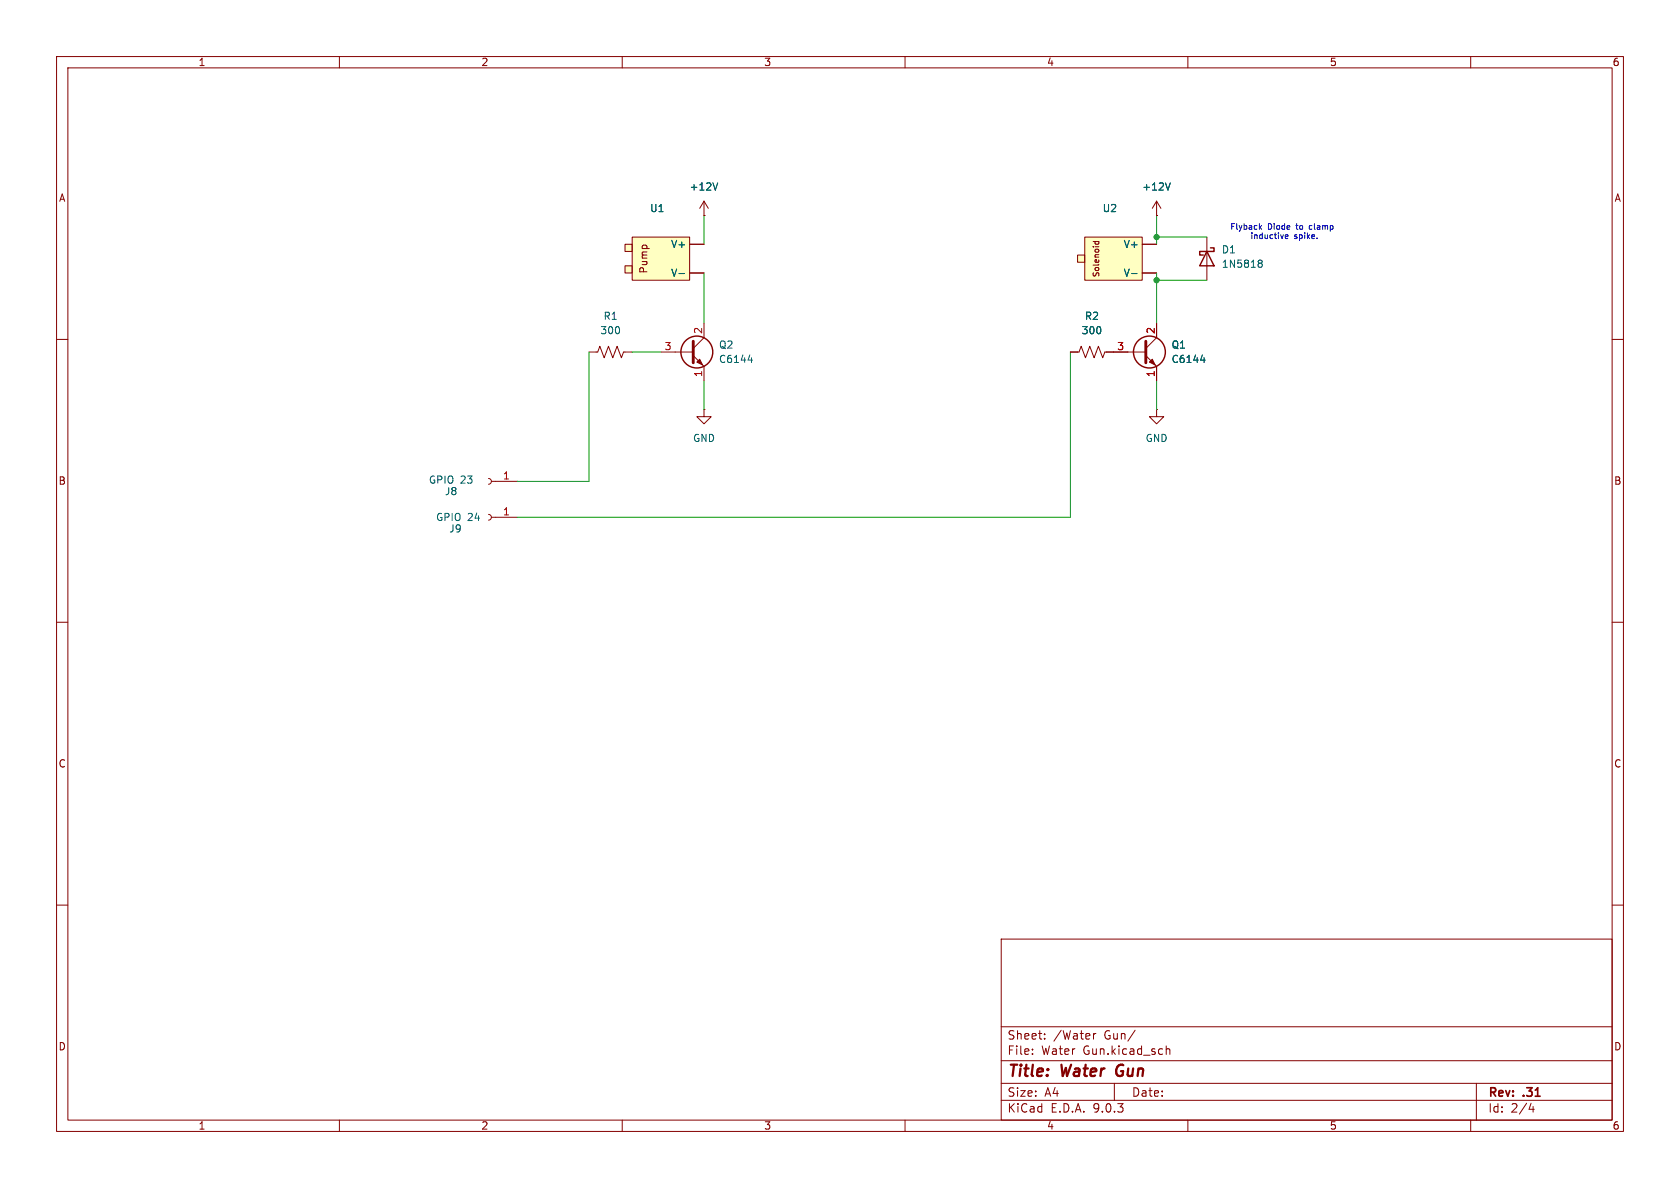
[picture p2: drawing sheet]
<svg xmlns="http://www.w3.org/2000/svg" width="297mm" height="210mm" viewBox="0 0 297 210" stroke-linecap="round" stroke-linejoin="round" font-family="sans-serif">
<g fill="none" stroke="#840000" stroke-width=".18">
<path d="M10 10h277v190h-277zM12 12h273v186h-273zM60 10v2M110 10v2M160 10v2M210 10v2M260 10v2M124.5 57.2v2.5l-1.9 1.9M204.5 57.2v2.5l-1.9 1.9M213.4 41.9v7.6M10 60h2M116.8 62.2h5.8"/>
<path d="M122.6 62.9l1.9 1.9v2.5M189.2 62.2h1.6l.3-1 .8 2 .8-2 .7 2 .8-2 .7 2 .4-1h7.3M202.6 62.9l1.9 1.9v2.5M204.5 72.4v1.3h1.2l-1.2 1.2-1.3-1.2h1.3M204.5 72.4h.1M285 60h2M10 110h2M285 110h2M10 160h2M177 166h108v32h-108zM285 160h2M60 198v2"/>
<path d="M110 198v2M160 198v2M177 194.5h108M177 191.5h108M177 187.5h108M177 181.5h108M182.5 186.3v.1M182.5 185.5v.1M184.7 183.6v.1M184.7 182.8v.1M193.3 182.7v1M193.7 182.7l-.2 .1-.2 .2"/>
<path d="M197 191.5v3M200.7 182.1l-1.3 2M206.2 184.9v1.5M206.2 185.5l.2-.1 .3 .1 .1 .9M210 198v2M260 198v2M261 191.5v6.5M270.7 195l-.4 1.1h.9M271 195.6v1"/>
</g>
<path d="M197.6 188.5a1.27 1.27 0 0 0 0 1.6" fill="none" stroke="#840000" stroke-width=".4"/>
<g fill="none" stroke="#840000" stroke-width=".25">
<path d="M213.4 44.5l1.2 2.5h-2.5zM214 43.8h.6v.7h-2.5v.6h.6"/>
<circle cx="123.2" cy="62.2" r="2.82"/>
<circle cx="203.2" cy="62.2" r="2.82"/>
</g>
<path d="M222.5 46.5h.2M222.5 46h.4l.2 .1v.2l-.2 .2M222.7 46.5h.2M222.7 46.5l-.2 .1M222.9 46.5l.2 .3v.3l-.2 .2-.4-.1M132.3 63.7h.7M132.9 63.2v.9M212.3 63.7h.7M212.9 63.2v.9" fill="none" stroke="#006464" stroke-width=".18"/>
<path d="M122.6 60.3v3.8M202.6 60.3v3.8" fill="none" stroke="#840000" stroke-width=".51"/>
<g fill="#840000" stroke="#840000" stroke-width=".18">
<path d="M203.2 64l.5-.5 .5 1z"/>
<path d="M123.2 64l.5-.5 .5 1z"/>
</g>
<g fill="#ffffc2">
<path d="M111.8 41.9h10.1v7.6h-10.1z"/>
<path d="M110.5 43.2h1.3v1.3h-1.3z"/>
<path d="M110.5 47h1.3v1.3h-1.3z"/>
</g>
<path d="M124.5 38.1h.1M124.5 35.6l-.8 1.2M124.5 35.6l.7 1.2M124.5 35.6v2.5M110.5 43.2h1.3v1.3h-1.3zM110.5 47h1.3v1.3h-1.3zM111.8 41.9h10.1v7.6h-10.1zM121.9 43.2h2.6M121.9 48.3h2.6M124.5 72.4v1.3h1.2l-1.2 1.2-1.3-1.2h1.3M124.5 72.4h.1" fill="none" stroke="#840000" stroke-width=".18"/>
<path d="M126.9 32.3l-.4 1.3M120 48.4h1" fill="none" stroke="#006464" stroke-width=".18"/>
<g fill="#ffffc2">
<path d="M191.8 41.9h10.1v7.6h-10.1z"/>
<path d="M190.5 45.1h1.3v1.3h-1.3z"/>
</g>
<g fill="none" stroke="#840000" stroke-width=".18">
<path d="M124.5 38.1h.1M204.5 38.1h.1M204.5 35.6l-.8 1.2M204.5 35.6l.7 1.2M204.5 35.6v2.5M121.9 43.2h2.6M121.9 48.3h2.6M190.5 45.1h1.3v1.3h-1.3zM191.8 41.9h10.1v7.6h-10.1zM193.2 42.7h1.1M193.6 42.7v.3l.2 .2 .4-.1v-.4M201.9 43.2h2.6"/>
<path d="M201.9 48.3h2.6M204.5 57.2v2.5M104.1 62.2h1.6l.3-1 .8 2 .8-2 .7 2 .8-2 .8 2 .3-1h1.6M189.2 62.2h1.3M195.6 62.2h3.8M204.5 64.8v2.5M86.4 90.9l.3 .2 .2 .3-.2 .4-.3 .1M86.4 84.6l.3 .1 .2 .4-.2 .3-.3 .2M86.9 91.4h4.5M86.9 85.1h4.5"/>
</g>
<path d="M126.9 32.3l-.4 1.3M206.9 32.3l-.4 1.3M120 48.4h1M200.1 48.4h.9M212.3 63.7h.7M212.9 63.2v.9" fill="none" stroke="#006464" stroke-width=".18"/>
<path d="M124.5 38.1v5.1M204.5 38.1v5.1M124.5 48.3v8.9M204.5 41.9h8.9M204.5 49.5h8.9M204.5 48.3v8.9M104.1 62.2v22.9h-12.7M111.8 62.2h5M124.5 67.3v5.1M189.2 62.2v29.2h-97.8M204.5 67.3v5.1" fill="none" stroke="#009600" stroke-width=".18"/>
<path d="M223 39.9l-.4 .4M231.5 40v.4M222.7 40.2l.3 .3M227.2 41.8l.5-.1v-.2h-.3l-.2 .1 .1 .5h.4M232.8 42.1v.1" fill="none" stroke="#0000c2" stroke-width=".18"/>
<g fill="#009600" stroke="#009600" stroke-width=".18">
<circle cx="204.5" cy="49.5" r=".46"/>
<circle cx="204.5" cy="41.9" r=".46"/>
</g>
<g font-size="2.8" fill="#840000">
<text x="178" y="190.9">Title:</text>
<text x="187.7" y="190.9">Water</text>
<text x="198.2" y="190.9">Gun</text>
</g>
<g font-size="2.1" fill="#840000">
<text x="178" y="184">Sheet:</text>
<text x="186.2" y="184">/Water</text>
<text x="195.2" y="184">Gun/</text>
<text x="178" y="186.7">File:</text>
<text x="184.1" y="186.7">Water</text>
<text x="191.5" y="186.7">Gun.kicad_sch</text>
<text x="178" y="196.9">KiCad</text>
<text x="178" y="194.1">Size:</text>
<text x="184.7" y="194.1">A4</text>
<text x="185.7" y="196.9">E.D.A.</text>
<text x="193.3" y="196.9">9.0.3</text>
<text x="200" y="194.1">Date:</text>
<text x="263" y="194.3">Rev:</text>
<text x="263" y="196.9">Id:</text>
<text x="267.1" y="196.9">2/4</text>
<text x="269.4" y="194.3">.31</text>
</g>
<g font-size="1.8" fill="#840000">
<text x="35" y="11.9">1</text>
<text x="85" y="11.9">2</text>
<text x="135" y="11.9">3</text>
<text x="185" y="11.9">4</text>
<text x="235" y="11.9">5</text>
<text x="285" y="11.9">6</text>
<text x="10.3" y="35.9">A</text>
<text x="285.3" y="35.9">A</text>
<text x="114.7" y="48.5" transform="rotate(-90 114.7 48.5)">Pump</text>
<text x="10.3" y="85.9">B</text>
<text x="285.3" y="85.9">B</text>
<text x="10.3" y="135.9">C</text>
<text x="285.3" y="135.9">C</text>
<text x="10.3" y="185.9">D</text>
<text x="285.3" y="185.9">D</text>
<text x="35" y="199.9">1</text>
<text x="85" y="199.9">2</text>
<text x="135" y="199.9">3</text>
<text x="185" y="199.9">4</text>
<text x="235" y="199.9">5</text>
<text x="285" y="199.9">6</text>
</g>
<g font-size="1.8" fill="#006464">
<text x="121.8" y="33.9">+12V</text>
<text x="201.8" y="33.9">+12V</text>
<text x="114.8" y="37.7">U1</text>
<text x="194.8" y="37.7">U2</text>
<text x="118.5" y="44">V+</text>
<text x="198.6" y="44">V+</text>
<text x="215.9" y="45">D1</text>
<text x="215.9" y="47.5">1N5818</text>
<text x="118.5" y="49.1">V-</text>
<text x="198.6" y="49.1">V-</text>
<text x="106" y="59.3">300</text>
<text x="106.6" y="56.7">R1</text>
<text x="191.1" y="59.3">300</text>
<text x="191.7" y="56.7">R2</text>
<text x="127" y="61.8">Q2</text>
<text x="127" y="64.4">C6144</text>
<text x="207" y="61.8">Q1</text>
<text x="207" y="64.4">C6144</text>
<text x="122.4" y="78.3">GND</text>
<text x="202.4" y="78.3">GND</text>
<text x="75.7" y="85.7">GPIO 23</text>
<text x="78.6" y="87.7">J8</text>
<text x="77" y="92.3">GPIO 24</text>
<text x="79.3" y="94.3">J9</text>
</g>
<g font-size="1.8" fill="#a90000">
<text x="124.2" y="59.1" transform="rotate(-90 124.2 59.1)">2</text>
<text x="204.2" y="59.1" transform="rotate(-90 204.2 59.1)">2</text>
<text x="117.4" y="62">3</text>
<text x="197.4" y="62">3</text>
<text x="124.2" y="66.7" transform="rotate(-90 124.2 66.7)">1</text>
<text x="204.2" y="66.7" transform="rotate(-90 204.2 66.7)">1</text>
<text x="88.8" y="84.8">1</text>
<text x="88.8" y="91.2">1</text>
</g>
<g font-size="1.4" fill="#0000c2">
<text x="217.4" y="40.8">Flyback</text>
<text x="224.1" y="40.8">Diode</text>
<text x="229.4" y="40.8">to</text>
<text x="231.9" y="40.8">clamp</text>
<text x="220.9" y="42.5">inductive</text>
<text x="228.8" y="42.5">spike.</text>
</g>
<text font-size="1.4" fill="#840000" x="194.5" y="49.1" transform="rotate(-90 194.5 49.1)">Solenoid</text>
</svg>
